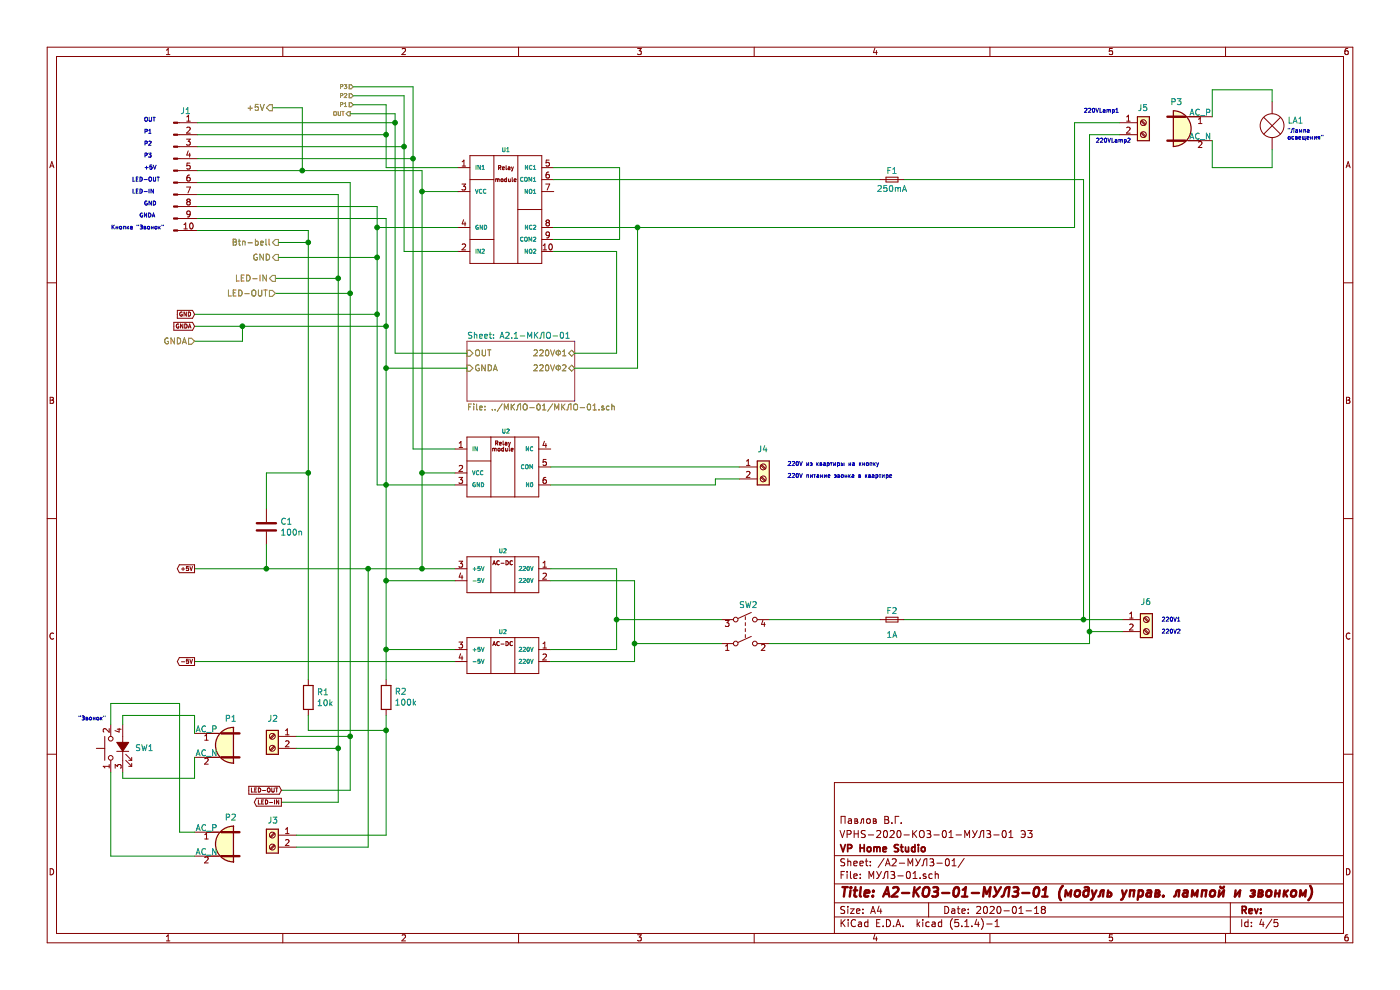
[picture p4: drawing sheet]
EESchema Schematic File Version 4
LIBS:MAIN-cache
EELAYER 30 0
EELAYER END
$Descr A4 11693 8268
encoding utf-8
Sheet 4 5
Title "A2-КОЗ-01-МУЛЗ-01 (модуль управ. лампой и звонком)"
Date "2020-01-18"
Rev ""
Comp "VP Home Studio"
Comment1 "VPHS-2020-КОЗ-01-МУЛЗ-01 Э3"
Comment2 "Павлов В.Г."
Comment3 ""
Comment4 ""
$EndDescr
Text Notes 1200 1025 0    34   ~ 0
OUT
Text Notes 1200 1125 0    34   ~ 0
P1
Text Notes 1200 1225 0    34   ~ 0
P2
Text Notes 1200 1325 0    34   ~ 0
P3
Text Notes 1200 1425 0    34   ~ 0
+5V
Text Notes 1200 1725 0    34   ~ 0
GND
Text Notes 1300 1825 2    34   ~ 0
GNDA
Text HLabel 2925 950  0    34   Output ~ 0
OUT
Text HLabel 2950 875  0    34   Input ~ 0
P1
Text HLabel 2950 800  0    34   Input ~ 0
P2
Text HLabel 2950 725  0    34   Input ~ 0
P3
Text GLabel 1625 2625 0    34   Input ~ 0
GND
Text GLabel 1625 2725 0    34   Input ~ 0
GNDA
$Comp
L Connector:Screw_Terminal_01x02 J6
U 1 1
P 9575 5175
F 0 "J6" H 9525 5325 50  0000 L CNN
F 1 "Screw_Terminal_01x02" H 9350 4950 50  0001 L CNN
F 2 "TerminalBlock_RND:TerminalBlock_RND_205-00001_1x02_P5.00mm_Horizontal" H 9575 5175 50  0001 C CNN
F 3 "~" H 9575 5175 50  0001 C CNN
	1    9575 5175
	1    0    0    -1  
$EndComp
$Comp
L Connector:Screw_Terminal_01x02 J5
U 1 1
P 9550 1025
F 0 "J5" H 9500 1150 50  0000 L CNN
F 1 "Screw_Terminal_01x02" H 9150 750 50  0001 L CNN
F 2 "TerminalBlock_RND:TerminalBlock_RND_205-00001_1x02_P5.00mm_Horizontal" H 9550 1025 50  0001 C CNN
F 3 "~" H 9550 1025 50  0001 C CNN
	1    9550 1025
	1    0    0    -1  
$EndComp
Text Notes 9050 950  0    34   ~ 0
220VLamp1
Text Notes 9150 1200 0    34   ~ 0
220VLamp2
Text Notes 9700 5200 0    34   ~ 0
220V1
Text Notes 9700 5300 0    34   ~ 0
220V2
$Comp
L VP_Library:Relay_dual_module U1
U 1 1
P 4125 1200
F 0 "U1" H 4225 1150 34  0000 C CNN
F 1 "Relay_dual_module" H 4225 150 34  0001 C CNN
F 2 "" H 4125 1200 34  0001 C CNN
F 3 "" H 4125 1200 34  0001 C CNN
	1    4125 1200
	1    0    0    -1  
$EndComp
$Comp
L VP_Library:Relay_one_module U2
U 1 1
P 4100 3550
F 0 "U2" H 4225 3500 34  0000 C CNN
F 1 "Relay_one_module" H 4200 2925 34  0001 C CNN
F 2 "" H 4100 3550 34  0001 C CNN
F 3 "" H 4100 3550 34  0001 C CNN
	1    4100 3550
	1    0    0    -1  
$EndComp
$Comp
L VP_Library:Power_AC_DC_220V_5V U2
U 1 1
P 4300 4550
F 0 "U2" H 4400 4500 34  0000 C CNN
F 1 "Power_AC_DC_220V_5V" H 4400 4100 34  0001 C CNN
F 2 "" H 4300 4550 34  0001 C CNN
F 3 "" H 4300 4550 34  0001 C CNN
	1    4300 4550
	-1   0    0    -1  
$EndComp
$Comp
L VP_Library:Power_AC_DC_220V_5V U2
U 1 1
P 4300 5225
F 0 "U2" H 4400 5175 34  0000 C CNN
F 1 "Power_AC_DC_220V_5V" H 4400 4775 34  0001 C CNN
F 2 "" H 4300 5225 34  0001 C CNN
F 3 "" H 4300 5225 34  0001 C CNN
	1    4300 5225
	-1   0    0    -1  
$EndComp
$Comp
L Device:Fuse_Small F1
U 1 1
P 7450 1500
F 0 "F1" H 7450 1575 50  0000 C CNN
F 1 "250mA" H 7450 1425 50  0000 C CNN
F 2 "" H 7450 1500 50  0001 C CNN
F 3 "~" H 7450 1500 50  0001 C CNN
	1    7450 1500
	1    0    0    -1  
$EndComp
$Comp
L Device:Fuse_Small F2
U 1 1
P 7450 5175
F 0 "F2" H 7450 5250 50  0000 C CNN
F 1 "1A" H 7450 5050 50  0000 C CNN
F 2 "" H 7450 5175 50  0001 C CNN
F 3 "~" H 7450 5175 50  0001 C CNN
	1    7450 5175
	1    0    0    -1  
$EndComp
$Comp
L Device:Lamp LA1
U 1 1
P 10625 1050
F 0 "LA1" H 10753 1096 50  0000 L CNN
F 1 "Lamp" H 10753 1005 50  0001 L CNN
F 2 "" V 10625 1150 50  0001 C CNN
F 3 "~" V 10625 1150 50  0001 C CNN
	1    10625 1050
	1    0    0    -1  
$EndComp
$Comp
L Switch:SW_DPST SW2
U 1 1
P 6225 5275
F 0 "SW2" H 6250 5500 50  0000 C CNN
F 1 "SW_DPST" H 6200 5050 50  0001 C CNN
F 2 "" H 6225 5275 50  0001 C CNN
F 3 "~" H 6225 5275 50  0001 C CNN
	1    6225 5275
	1    0    0    -1  
$EndComp
$Comp
L Connector:Conn_01x10_Male J1
U 1 1
P 1450 1425
F 0 "J1" H 1550 1925 50  0000 C CNN
F 1 "Conn_01x10_Male" H 1550 825 50  0001 C CNN
F 2 "Connector_Stocko:Stocko_MKS_1660-6-0-1010_1x10_P2.50mm_Vertical" H 1450 1425 50  0001 C CNN
F 3 "~" H 1450 1425 50  0001 C CNN
	1    1450 1425
	1    0    0    -1  
$EndComp
Text Notes 1100 1525 0    34   ~ 0
LED-OUT
Text Notes 1100 1625 0    34   ~ 0
LED-IN
Text GLabel 2350 6600 0    34   Input ~ 0
LED-OUT
Text GLabel 2350 6700 0    34   Output ~ 0
LED-IN
$Comp
L Connector:Screw_Terminal_01x02 J2
U 1 1
P 2275 6150
F 0 "J2" H 2225 6300 50  0000 L CNN
F 1 "Screw_Terminal_01x02" H 1850 5850 50  0001 L CNN
F 2 "TerminalBlock_RND:TerminalBlock_RND_205-00001_1x02_P5.00mm_Horizontal" H 2275 6150 50  0001 C CNN
F 3 "~" H 2275 6150 50  0001 C CNN
	1    2275 6150
	-1   0    0    -1  
$EndComp
Text Notes 650  6025 0    34   ~ 0
"Звонок"
Text Notes 10750 1175 0    34   ~ 0
"Лампа \nосвещения"
Wire Wire Line
	1650 1025 3300 1025
Wire Wire Line
	3300 1025 3300 2950
Wire Wire Line
	3225 3075 3225 2725
Wire Wire Line
	3225 1825 1650 1825
Wire Wire Line
	3825 1400 3225 1400
Wire Wire Line
	3225 1400 3225 1125
Wire Wire Line
	3225 1125 1650 1125
Wire Wire Line
	3825 2100 3375 2100
Wire Wire Line
	3375 2100 3375 1225
Wire Wire Line
	3375 1225 1650 1225
Wire Wire Line
	3825 1900 3150 1900
Wire Wire Line
	3150 1725 1650 1725
Wire Wire Line
	3800 3750 3450 3750
Wire Wire Line
	3450 3750 3450 1325
Wire Wire Line
	3450 1325 1650 1325
Wire Wire Line
	3150 1900 3150 1725
Wire Wire Line
	3225 3075 3900 3075
Wire Wire Line
	3300 2950 3900 2950
Wire Wire Line
	3800 4050 3225 4050
Wire Wire Line
	3150 4050 3150 2625
Connection ~ 3150 1900
Wire Wire Line
	3825 1600 3525 1600
Wire Wire Line
	3525 1600 3525 1425
Wire Wire Line
	1650 1425 2525 1425
Wire Wire Line
	3800 3950 3525 3950
Wire Wire Line
	3525 3950 3525 1600
Connection ~ 3525 1600
Wire Wire Line
	3800 4750 3525 4750
Wire Wire Line
	3525 4750 3525 3950
Connection ~ 3525 3950
Wire Wire Line
	3225 5425 3225 4850
$Sheet
S 3900 2850 900  500 
U 5E1388A1
F0 "A2.1-МКЛО-01" 50
F1 "../МКЛО-01/МКЛО-01.sch" 50
F2 "OUT" I L 3900 2950 50 
F3 "GNDA" I L 3900 3075 50 
F4 "220VФ1" B R 4800 2950 50 
F5 "220VФ2" B R 4800 3075 50 
$EndSheet
Wire Wire Line
	3225 4850 3800 4850
Wire Wire Line
	3225 5425 3800 5425
Wire Wire Line
	3225 4850 3225 4050
Connection ~ 3225 4850
Connection ~ 3225 3075
Connection ~ 3225 4050
Wire Wire Line
	3225 4050 3150 4050
Wire Wire Line
	3225 4050 3225 3075
Wire Wire Line
	1625 2725 2025 2725
Connection ~ 3225 2725
Wire Wire Line
	3225 2725 3225 1825
Connection ~ 3150 2625
Wire Wire Line
	3150 2625 3150 2150
Connection ~ 3375 1225
Connection ~ 3450 1325
Wire Wire Line
	3225 1125 3225 875 
Wire Wire Line
	3225 875  2950 875 
Connection ~ 3225 1125
Wire Wire Line
	2950 800  3375 800 
Wire Wire Line
	3375 800  3375 1225
Wire Wire Line
	2950 725  3450 725 
Wire Wire Line
	3450 725  3450 1325
Wire Wire Line
	3300 1025 3300 950 
Wire Wire Line
	3300 950  2925 950 
Connection ~ 3300 1025
Text GLabel 1625 4750 0    34   Output ~ 0
+5V
Text GLabel 1625 5525 0    34   Output ~ 0
-5V
Wire Wire Line
	3800 5525 1625 5525
Wire Wire Line
	1625 4750 2225 4750
Connection ~ 3525 4750
Wire Wire Line
	9375 5175 9050 5175
Wire Wire Line
	7350 5175 6425 5175
Wire Wire Line
	6025 5175 5150 5175
Wire Wire Line
	5150 5175 5150 4750
Wire Wire Line
	5150 4750 4600 4750
Wire Wire Line
	4600 5425 5150 5425
Wire Wire Line
	5150 5425 5150 5175
Connection ~ 5150 5175
Wire Wire Line
	6025 5375 5300 5375
Wire Wire Line
	5300 5375 5300 4850
Wire Wire Line
	5300 4850 4600 4850
Wire Wire Line
	4600 5525 5300 5525
Wire Wire Line
	5300 5525 5300 5375
Connection ~ 5300 5375
Wire Wire Line
	6425 5375 9100 5375
Wire Wire Line
	9100 5375 9100 5275
Wire Wire Line
	9100 5275 9375 5275
Wire Wire Line
	9100 5275 9100 1125
Connection ~ 9100 5275
Wire Wire Line
	9050 1500 9050 5175
Connection ~ 9050 5175
Wire Wire Line
	9050 5175 7550 5175
Wire Wire Line
	7550 1500 9050 1500
Wire Wire Line
	7350 1500 4625 1500
Wire Wire Line
	4625 1400 5175 1400
Wire Wire Line
	5175 1400 5175 2000
Wire Wire Line
	5175 2000 4625 2000
Wire Wire Line
	4625 1900 5325 1900
Wire Wire Line
	8975 1900 8975 1025
Wire Wire Line
	4625 2100 5150 2100
Wire Wire Line
	5150 2100 5150 2950
Wire Wire Line
	5150 2950 4800 2950
Wire Wire Line
	4800 3075 5325 3075
Wire Wire Line
	5325 3075 5325 1900
Connection ~ 5325 1900
Wire Wire Line
	5325 1900 8975 1900
Wire Wire Line
	1650 1525 2925 1525
Wire Wire Line
	2925 1525 2925 2450
Wire Wire Line
	2350 6600 2925 6600
Wire Wire Line
	2925 6600 2925 6150
Connection ~ 2925 6150
Wire Wire Line
	1650 1625 2825 1625
Wire Wire Line
	2825 1625 2825 2325
Wire Wire Line
	2350 6700 2825 6700
Wire Wire Line
	2825 6700 2825 6250
Connection ~ 2825 6250
Wire Wire Line
	1025 6050 1025 5975
Wire Wire Line
	1025 6450 1025 6500
Wire Wire Line
	10625 850  10625 750 
Wire Wire Line
	10625 750  10125 750 
Wire Wire Line
	10625 1250 10625 1400
Wire Wire Line
	10625 1400 10125 1400
$Comp
L Connector:Screw_Terminal_01x02 J4
U 1 1
P 6375 3900
F 0 "J4" H 6325 4050 50  0000 L CNN
F 1 "Screw_Terminal_01x02" H 6150 3675 50  0001 L CNN
F 2 "TerminalBlock_RND:TerminalBlock_RND_205-00001_1x02_P5.00mm_Horizontal" H 6375 3900 50  0001 C CNN
F 3 "~" H 6375 3900 50  0001 C CNN
	1    6375 3900
	1    0    0    -1  
$EndComp
Wire Wire Line
	6175 3900 4600 3900
Wire Wire Line
	4600 4050 5975 4050
Wire Wire Line
	5975 4050 5975 4000
Wire Wire Line
	5975 4000 6175 4000
Text Notes 6575 3900 0    34   ~ 0
220V из квартиры на кнопку
Text Notes 6575 4000 0    34   ~ 0
220V питание звонка в квартире
$Comp
L Switch:SW_Push_LED SW1
U 1 1
P 1025 6250
F 0 "SW1" V 1025 6148 50  0000 R CNN
F 1 "SW_Push_LED" V 980 6148 50  0001 R CNN
F 2 "" H 1025 6550 50  0001 C CNN
F 3 "~" H 1025 6550 50  0001 C CNN
	1    1025 6250
	0    -1   -1   0   
$EndComp
Wire Wire Line
	1650 1925 2575 1925
Wire Wire Line
	925  5875 925  6050
Text Notes 925  1925 0    34   ~ 0
Кнопка "Звонок"
$Comp
L Connector:Conn_WallPlug P3
U 1 1
P 9925 1075
F 0 "P3" H 9825 1300 50  0000 C CNN
F 1 "Conn_WallPlug" H 10225 1100 50  0001 C CNN
F 2 "" H 10325 1075 50  0001 C CNN
F 3 "~" H 10325 1075 50  0001 C CNN
	1    9925 1075
	1    0    0    -1  
$EndComp
$Comp
L Connector:Conn_WallPlug P1
U 1 1
P 1825 6225
F 0 "P1" H 1775 6450 50  0000 R CNN
F 1 "Conn_WallPlug" H 1975 6450 50  0001 R CNN
F 2 "" H 2225 6225 50  0001 C CNN
F 3 "~" H 2225 6225 50  0001 C CNN
	1    1825 6225
	-1   0    0    -1  
$EndComp
$Comp
L Connector:Conn_WallPlug P2
U 1 1
P 1825 7050
F 0 "P2" H 1775 7275 50  0000 R CNN
F 1 "Conn_WallPlug" H 1615 7005 50  0001 R CNN
F 2 "" H 2225 7050 50  0001 C CNN
F 3 "~" H 2225 7050 50  0001 C CNN
	1    1825 7050
	-1   0    0    -1  
$EndComp
Wire Wire Line
	8975 1025 9350 1025
Wire Wire Line
	9100 1125 9350 1125
Wire Wire Line
	10125 750  10125 975 
Wire Wire Line
	10125 1400 10125 1175
$Comp
L Connector:Screw_Terminal_01x02 J3
U 1 1
P 2275 6975
F 0 "J3" H 2225 7100 50  0000 L CNN
F 1 "Screw_Terminal_01x02" H 2050 6675 50  0001 L CNN
F 2 "TerminalBlock_RND:TerminalBlock_RND_205-00001_1x02_P5.00mm_Horizontal" H 2275 6975 50  0001 C CNN
F 3 "~" H 2275 6975 50  0001 C CNN
	1    2275 6975
	-1   0    0    -1  
$EndComp
Wire Wire Line
	925  6450 925  7150
Wire Wire Line
	925  5875 1500 5875
Wire Wire Line
	1500 5875 1500 6950
Wire Wire Line
	2475 6150 2925 6150
Wire Wire Line
	2475 6250 2825 6250
Wire Wire Line
	1025 5975 1625 5975
Wire Wire Line
	1625 5975 1625 6125
Wire Wire Line
	1025 6500 1625 6500
Wire Wire Line
	1625 6500 1625 6325
Wire Wire Line
	1625 6950 1500 6950
Wire Wire Line
	925  7150 1625 7150
Text HLabel 2325 2025 0    50   Output ~ 0
Btn-bell
Text HLabel 2275 900  0    50   Output ~ 0
+5V
Text HLabel 2325 2150 0    50   Output ~ 0
GND
Wire Wire Line
	2325 2025 2575 2025
Wire Wire Line
	2325 2150 3150 2150
Connection ~ 3150 2150
Wire Wire Line
	3150 2150 3150 1900
Wire Wire Line
	2275 900  2525 900 
Wire Wire Line
	2525 900  2525 1425
Connection ~ 2525 1425
Wire Wire Line
	2525 1425 3525 1425
Text HLabel 2300 2325 0    50   Output ~ 0
LED-IN
Text HLabel 2300 2450 0    50   Input ~ 0
LED-OUT
Wire Wire Line
	2300 2325 2825 2325
Connection ~ 2825 2325
Wire Wire Line
	2825 2325 2825 6250
Wire Wire Line
	2300 2450 2925 2450
Connection ~ 2925 2450
Wire Wire Line
	2925 2450 2925 6150
Text HLabel 1625 2850 0    50   Input ~ 0
GNDA
Wire Wire Line
	1625 2850 2025 2850
Wire Wire Line
	2025 2850 2025 2725
Connection ~ 2025 2725
Wire Wire Line
	2025 2725 3225 2725
$Comp
L Device:R R1
U 1 1
P 2575 5825
F 0 "R1" H 2645 5871 50  0000 L CNN
F 1 "10k" H 2645 5780 50  0000 L CNN
F 2 "Resistor_THT:R_Axial_DIN0204_L3.6mm_D1.6mm_P7.62mm_Horizontal" V 2505 5825 50  0001 C CNN
F 3 "~" H 2575 5825 50  0001 C CNN
	1    2575 5825
	1    0    0    -1  
$EndComp
$Comp
L Device:R R2
U 1 1
P 3225 5825
F 0 "R2" H 3155 5779 50  0000 R CNN
F 1 "100k" H 3155 5870 50  0000 R CNN
F 2 "Resistor_THT:R_Axial_DIN0204_L3.6mm_D1.6mm_P7.62mm_Horizontal" V 3155 5825 50  0001 C CNN
F 3 "~" H 3225 5825 50  0001 C CNN
	1    3225 5825
	-1   0    0    1   
$EndComp
$Comp
L Device:C C1
U 1 1
P 2225 4400
F 0 "C1" H 2340 4446 50  0000 L CNN
F 1 "100n" H 2340 4355 50  0000 L CNN
F 2 "Capacitor_THT:C_Disc_D5.0mm_W2.5mm_P5.00mm" H 2263 4250 50  0001 C CNN
F 3 "~" H 2225 4400 50  0001 C CNN
	1    2225 4400
	1    0    0    -1  
$EndComp
Wire Wire Line
	2575 1925 2575 2025
Connection ~ 2575 2025
Wire Wire Line
	2225 4550 2225 4750
Connection ~ 2225 4750
Wire Wire Line
	2225 4750 3075 4750
Wire Wire Line
	2225 4250 2225 3950
Wire Wire Line
	2225 3950 2575 3950
Connection ~ 2575 3950
Wire Wire Line
	2575 3950 2575 2025
Wire Wire Line
	1625 2625 3150 2625
Connection ~ 3225 5425
Wire Wire Line
	3225 5675 3225 5425
Wire Wire Line
	2475 6975 3225 6975
Wire Wire Line
	3225 5975 3225 6100
Wire Wire Line
	2575 5975 2575 6100
Wire Wire Line
	2575 6100 3225 6100
Connection ~ 3225 6100
Wire Wire Line
	3225 6100 3225 6975
Wire Wire Line
	2575 3950 2575 5675
Wire Wire Line
	2475 7075 3075 7075
Wire Wire Line
	3075 7075 3075 4750
Connection ~ 3075 4750
Wire Wire Line
	3075 4750 3525 4750
$EndSCHEMATC
